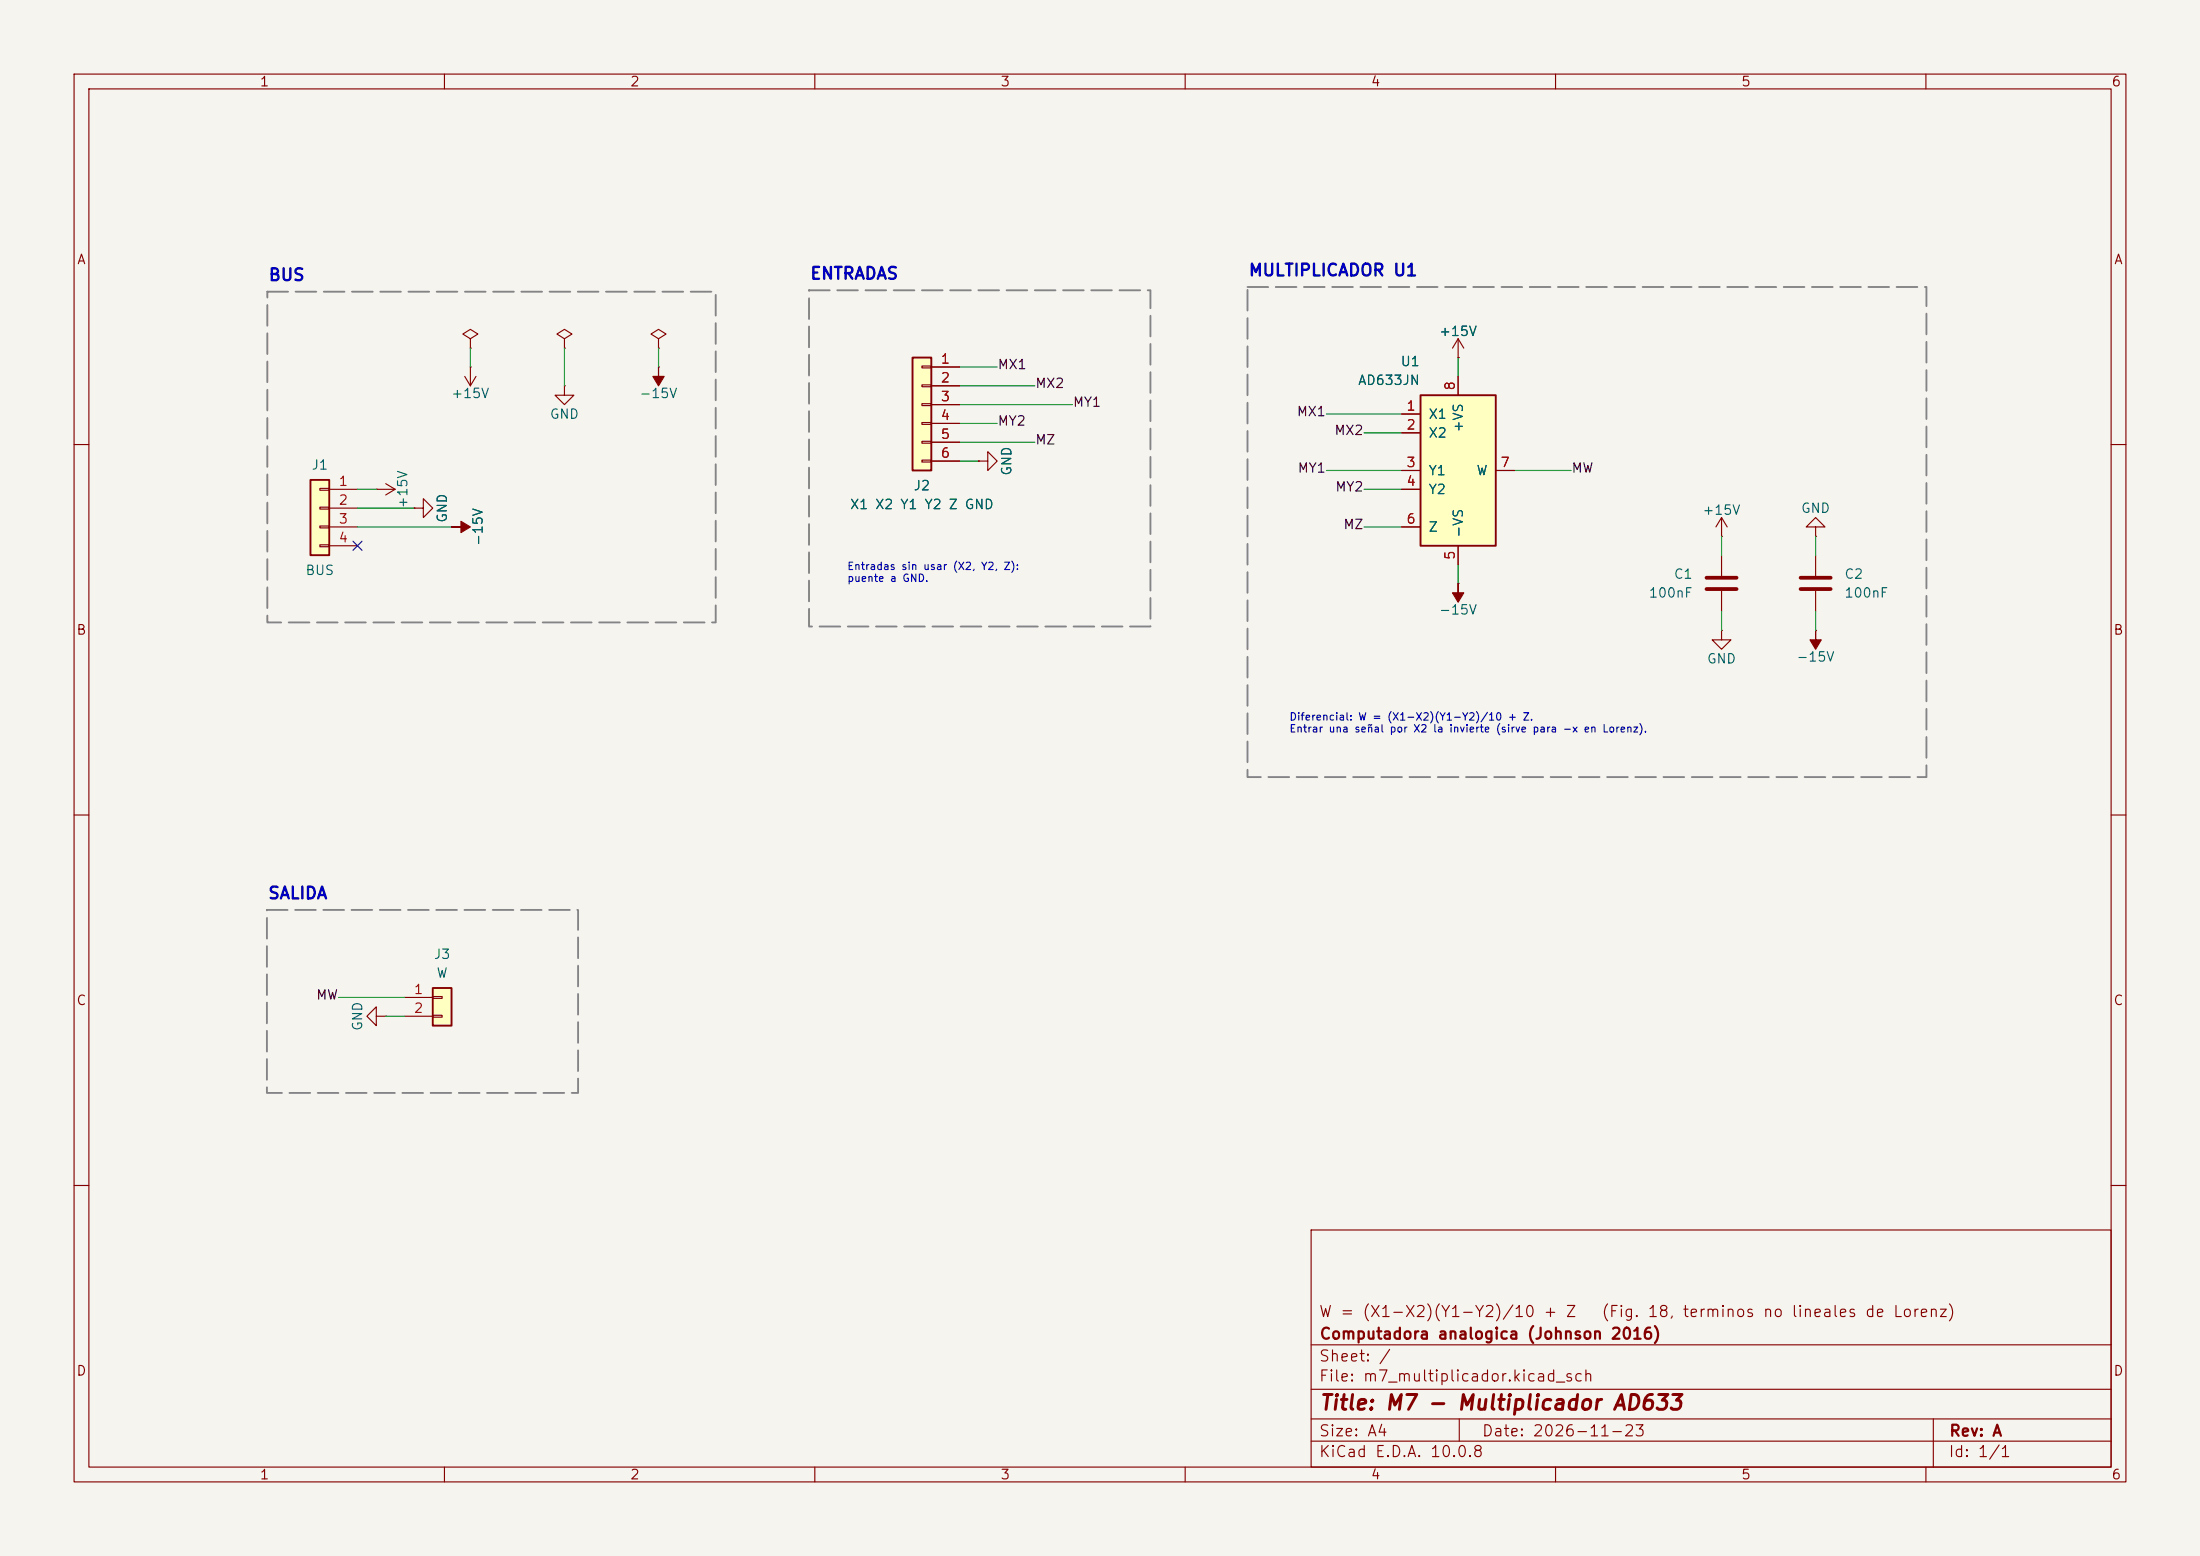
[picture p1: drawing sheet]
<svg xmlns="http://www.w3.org/2000/svg" width="297mm" height="210mm" viewBox="0 0 297 210" stroke-linecap="round" stroke-linejoin="round" font-family="sans-serif">
<path d="M0 0h297v210h-297z" fill="#f5f4ef" stroke="#f5f4ef" stroke-width=".14"/>
<g fill="none" stroke="#840000" stroke-width=".15">
<path d="M10 10h277v190h-277zM12 12h273v186h-273zM60 10v2M110 10v2M160 10v2M210 10v2M260 10v2M10 60h2M285 60h2M10 110h2M285 110h2M10 160h2"/>
<path d="M177 166h108v32h-108zM285 160h2M60 198v2M110 198v2M160 198v2M177 194.5h108M177 191.5h108M177 187.5h108M177 181.5h108M197 191.5v3M210 198v2M260 198v2"/>
<path d="M261 191.5v6.5"/>
</g>
<path d="M123.2 48.3h2.5v15.2h-2.5z" fill="#ffffc2"/>
<path d="M123.2 48.3h2.5v15.2h-2.5z" fill="none" stroke="#840000" stroke-width=".25"/>
<path d="M124.5 49.4h1.2v.3h-1.2zM124.5 51.9h1.2v.3h-1.2zM124.5 54.5h1.2v.2h-1.2zM124.5 57h1.2v.3h-1.2zM124.5 59.6h1.2v.2h-1.2zM125.7 49.5h3.8M125.7 52.1h3.8M125.7 54.6h3.8M125.7 57.2h3.8M125.7 59.7h3.8M124.5 62.1h1.2v.3h-1.2zM125.7 62.2h3.8" fill="none" stroke="#840000" stroke-width=".15"/>
<path d="M41.9 64.8h2.5v10.1h-2.5z" fill="#ffffc2"/>
<path d="M41.9 64.8h2.5v10.1h-2.5z" fill="none" stroke="#840000" stroke-width=".25"/>
<path d="M88.9 45.7l1-.6-1-.6-1 .6 1 .6v1.3M88.9 47h.1M43.2 65.9h1.2v.3h-1.2zM43.2 68.5h1.2v.2h-1.2zM43.2 71h1.2v.2h-1.2zM43.2 73.5h1.2v.3h-1.2zM44.4 66h3.9M44.4 68.6h3.9M44.4 71.1h3.9M44.4 73.7h3.9M50.8 137.2v-1.3l-1.3 1.3 1.3 1.2v-1.2h1.3M52.1 137.2h.1" fill="none" stroke="#840000" stroke-width=".15"/>
<path d="M58.4 133.4h2.6v5h-2.6z" fill="#ffffc2"/>
<path d="M58.4 133.4h2.6v5h-2.6z" fill="none" stroke="#840000" stroke-width=".25"/>
<path d="M76.2 52.1v1.2h1.3l-1.3 1.3-1.3-1.3h1.3M76.2 52.1h.1M132.1 62.2h1.2v-1.2l1.3 1.2-1.3 1.3v-1.3M132.1 62.2h.1M232.4 74.9v2.8M232.4 79.8v2.8M245.1 71.1h1.3l-1.3-1.2-1.3 1.2h1.3v1.3M245.1 72.4h.1M54.6 134.6h3.8M54.6 137.2h3.8M58.4 134.5h1.3v.2h-1.3zM58.4 137h1.3v.3h-1.3z" fill="none" stroke="#840000" stroke-width=".15"/>
<path d="M230.4 78h4M230.4 79.5h4" fill="none" stroke="#840000" stroke-width=".51"/>
<path d="M191.8 53.3h10.1v20.4h-10.1z" fill="#ffffc2"/>
<path d="M191.8 53.3h10.1v20.4h-10.1z" fill="none" stroke="#840000" stroke-width=".25"/>
<g fill="none" stroke="#840000" stroke-width=".15">
<path d="M62.7 50.8l.8 1.3M63.5 49.5h.1M63.5 45.7l1-.6-1-.6-1 .6 1 .6v1.3M63.5 47h.1M63.5 49.5v2.6M64.3 50.8l-.8 1.3M76.2 45.7l1-.6-1-.6-1 .6 1 .6v1.3M76.2 47h.1M88.9 49.5h.1M125.7 49.5h3.8M125.7 52.1h3.8M125.7 54.6h3.8"/>
<path d="M125.7 57.2h3.8M125.7 59.7h3.8M189.2 55.9h2.6M189.2 58.4h2.6M196.8 48.3h.1M196.8 45.7v2.6M196.8 50.8v2.5M196.8 45.7l-.7 1.3M196.8 45.7l.8 1.3M50.8 66h.1M50.8 66h2.5M52.1 65.3l1.2 .7"/>
<path d="M53.3 66l-1.2 .8M55.9 68.6h1.2v-1.3l1.3 1.3-1.3 1.3v-1.3M55.9 68.6h.1M61 71.1h.1M125.7 62.2h3.8M132.1 62.2h.1M189.2 63.5h2.6M189.2 66h2.6M189.2 71.1h2.6M196.8 78.7h.1M196.8 73.7v2.5M201.9 63.5h2.6"/>
<path d="M232.4 72.4h.1M232.4 69.9l-.8 1.2M232.4 69.9l.8 1.2M232.4 69.9v2.5M245.1 74.9v2.8M245.1 79.8v2.8M232.4 85.1v1.3h1.3l-1.3 1.2-1.3-1.2h1.3M232.4 85.1h.1M245.1 85.1h.1"/>
</g>
<g fill="#840000" stroke="#840000" stroke-width=".15">
<path d="M245.1 85.1v1.3h.8l-.8 1.2-.8-1.2h.8z"/>
<path d="M61 71.1h1.2v-.7l1.3 .7-1.3 .8v-.8z"/>
<path d="M196.8 78.7v1.3h.8l-.8 1.3-.7-1.3h.7z"/>
<path d="M88.9 49.5v1.3h.8l-.8 1.3-.8-1.3h.8z"/>
</g>
<path d="M243.1 78h4M243.1 79.5h4" fill="none" stroke="#840000" stroke-width=".51"/>
<g fill="none" stroke="#009600" stroke-width=".15">
<path d="M63.5 47v2.5M76.2 47v5.1M88.9 47v2.5M129.5 49.5h5.1M129.5 52.1h10.2M129.5 59.7h10.2M129.5 57.2h5.1M129.5 54.6h15.3M179.1 55.9h10.1M184.1 58.4h5.1M196.8 48.3v2.5M48.3 68.6h7.6"/>
<path d="M48.3 71.1h12.7M48.3 66h2.5M129.5 62.2h2.6M179.1 63.5h10.1M184.1 71.1h5.1M184.1 66h5.1M196.8 76.2v2.5M204.5 63.5h7.6M232.4 72.4v2.5M245.1 72.4v2.5M232.4 82.6v2.5M245.1 82.6v2.5"/>
<path d="M45.7 134.6h8.9M52.1 137.2h2.5"/>
</g>
<path d="M47.7 73.1l1.2 1.2M48.9 73.1l-1.2 1.2" fill="none" stroke="#000084" stroke-width=".15"/>
<path d="M36.1 39.4h60.5v44.6h-60.5zM109.2 39.2h46.1v45.4h-46.1zM168.4 38.7h91.7v66.2h-91.7zM36 122.8h42v24.7h-42z" fill="none" stroke="#848484" stroke-width=".25" stroke-dasharray="2.8 1"/>
<text font-size="2" fill="#840000" x="178" y="190.8">Title: M7 - Multiplicador AD633</text>
<g font-size="1.6" fill="#0000c2">
<text x="36.1" y="38.3">BUS</text>
<text x="109.3" y="38.1">ENTRADAS</text>
<text x="168.5" y="37.7">MULTIPLICADOR U1</text>
<text x="36.1" y="121.7">SALIDA</text>
</g>
<g font-size="1.5" fill="#840000">
<text x="178" y="178.1">W = (X1-X2)(Y1-Y2)/10 + Z</text>
<text x="216.1" y="178.1">(Fig. 18, terminos no lineales de Lorenz)</text>
<text x="178" y="184.1">Sheet: /</text>
<text x="178" y="181.1">Computadora analogica (Johnson 2016)</text>
<text x="178" y="186.8">File: m7_multiplicador.kicad_sch</text>
<text x="178" y="197">KiCad E.D.A. 10.0.8</text>
<text x="178" y="194.2">Size: A4</text>
<text x="200" y="194.2">Date: 2026-11-23</text>
<text x="263" y="197">Id: 1/1</text>
<text x="263" y="194.2">Rev: A</text>
</g>
<g font-size="1.3" fill="#840000">
<text x="35" y="12">1</text>
<text x="85" y="12">2</text>
<text x="135" y="12">3</text>
<text x="185" y="12">4</text>
<text x="235" y="12">5</text>
<text x="285" y="12">6</text>
<text x="10.3" y="36">A</text>
<text x="285.3" y="36">A</text>
<text x="10.2" y="86">B</text>
<text x="285.2" y="86">B</text>
<text x="10.2" y="136">C</text>
<text x="285.2" y="136">C</text>
<text x="10.2" y="186">D</text>
<text x="285.2" y="186">D</text>
<text x="35" y="200">1</text>
<text x="85" y="200">2</text>
<text x="135" y="200">3</text>
<text x="185" y="200">4</text>
<text x="235" y="200">5</text>
<text x="285" y="200">6</text>
</g>
<g font-size="1.3" fill="#006464">
<text x="194.2" y="45.7">+15V</text>
<text x="183.2" y="52.3">AD633JN</text>
<text x="189" y="49.7">U1</text>
<text x="60.8" y="54">+15V</text>
<text x="74.1" y="56.8">GND</text>
<text x="86.2" y="54">-15V</text>
<text x="192.8" y="56.8">X1</text>
<text x="192.8" y="59.4">X2</text>
<text x="197.8" y="58.5" transform="rotate(-90 197.8 58.5)">+VS</text>
<text x="42" y="63.7">J1</text>
<text x="136.9" y="64.3" transform="rotate(-90 136.9 64.3)">GND</text>
<text x="192.8" y="64.5">Y1</text>
<text x="199.2" y="64.5">W</text>
<text x="55.3" y="68.7" transform="rotate(-90 55.3 68.7)">+15V</text>
<text x="60.7" y="70.6" transform="rotate(-90 60.7 70.6)">GND</text>
<text x="114.7" y="69">X1 X2 Y1 Y2 Z GND</text>
<text x="123.2" y="66.5">J2</text>
<text x="192.8" y="67">Y2</text>
<text x="229.7" y="69.8">+15V</text>
<text x="243" y="69.5">GND</text>
<text x="41.1" y="77.9">BUS</text>
<text x="65.5" y="73.8" transform="rotate(-90 65.5 73.8)">-15V</text>
<text x="192.8" y="72.1">Z</text>
<text x="197.8" y="72.7" transform="rotate(-90 197.8 72.7)">-VS</text>
<text x="194.2" y="83.3">-15V</text>
<text x="222.5" y="81">100nF</text>
<text x="225.9" y="78.4">C1</text>
<text x="248.9" y="78.4">C2</text>
<text x="248.9" y="81">100nF</text>
<text x="230.3" y="89.9">GND</text>
<text x="242.4" y="89.6">-15V</text>
<text x="58.5" y="129.7">J3</text>
<text x="58.8" y="132.3">W</text>
<text x="49.2" y="139.2" transform="rotate(-90 49.2 139.2)">GND</text>
</g>
<g font-size="1.3" fill="#a90000">
<text x="126.9" y="49.4">1</text>
<text x="126.9" y="51.9">2</text>
<text x="196.7" y="52.8" transform="rotate(-90 196.7 52.8)">8</text>
<text x="126.9" y="54.5">3</text>
<text x="126.9" y="57">4</text>
<text x="126.9" y="59.6">5</text>
<text x="189.8" y="55.7">1</text>
<text x="189.8" y="58.3">2</text>
<text x="45.6" y="65.9">1</text>
<text x="126.9" y="62.1">6</text>
<text x="189.8" y="63.4">3</text>
<text x="189.8" y="65.9">4</text>
<text x="202.5" y="63.4">7</text>
<text x="45.6" y="68.4">2</text>
<text x="45.6" y="71">3</text>
<text x="189.8" y="71">6</text>
<text x="45.6" y="73.5">4</text>
<text x="196.7" y="75.7" transform="rotate(-90 196.7 75.7)">5</text>
<text x="55.8" y="134.5">1</text>
<text x="55.8" y="137">2</text>
</g>
<g font-size="1.3" fill="#0f0f0f">
<text x="134.6" y="50.1">MX1</text>
<text x="139.7" y="52.7">MX2</text>
<text x="134.6" y="57.8">MY2</text>
<text x="144.8" y="55.2">MY1</text>
<text x="175" y="56.5">MX1</text>
<text x="180.1" y="59">MX2</text>
<text x="139.7" y="60.3">MZ</text>
<text x="175.1" y="64.1">MY1</text>
<text x="212.1" y="64.1">MW</text>
<text x="180.2" y="66.7">MY2</text>
<text x="181.3" y="71.7">MZ</text>
<text x="42.6" y="135.2">MW</text>
</g>
<g font-size="1" fill="#0000c2">
<text x="114.3" y="77.2">Entradas sin usar (X2, Y2, Z):</text>
<text x="114.3" y="78.8">puente a GND.</text>
<text x="174" y="97.5">Diferencial: W = (X1-X2)(Y1-Y2)/10 + Z.</text>
<text x="174" y="99.1">Entrar una señal por X2 la invierte (sirve para -x en Lorenz).</text>
</g>
</svg>
